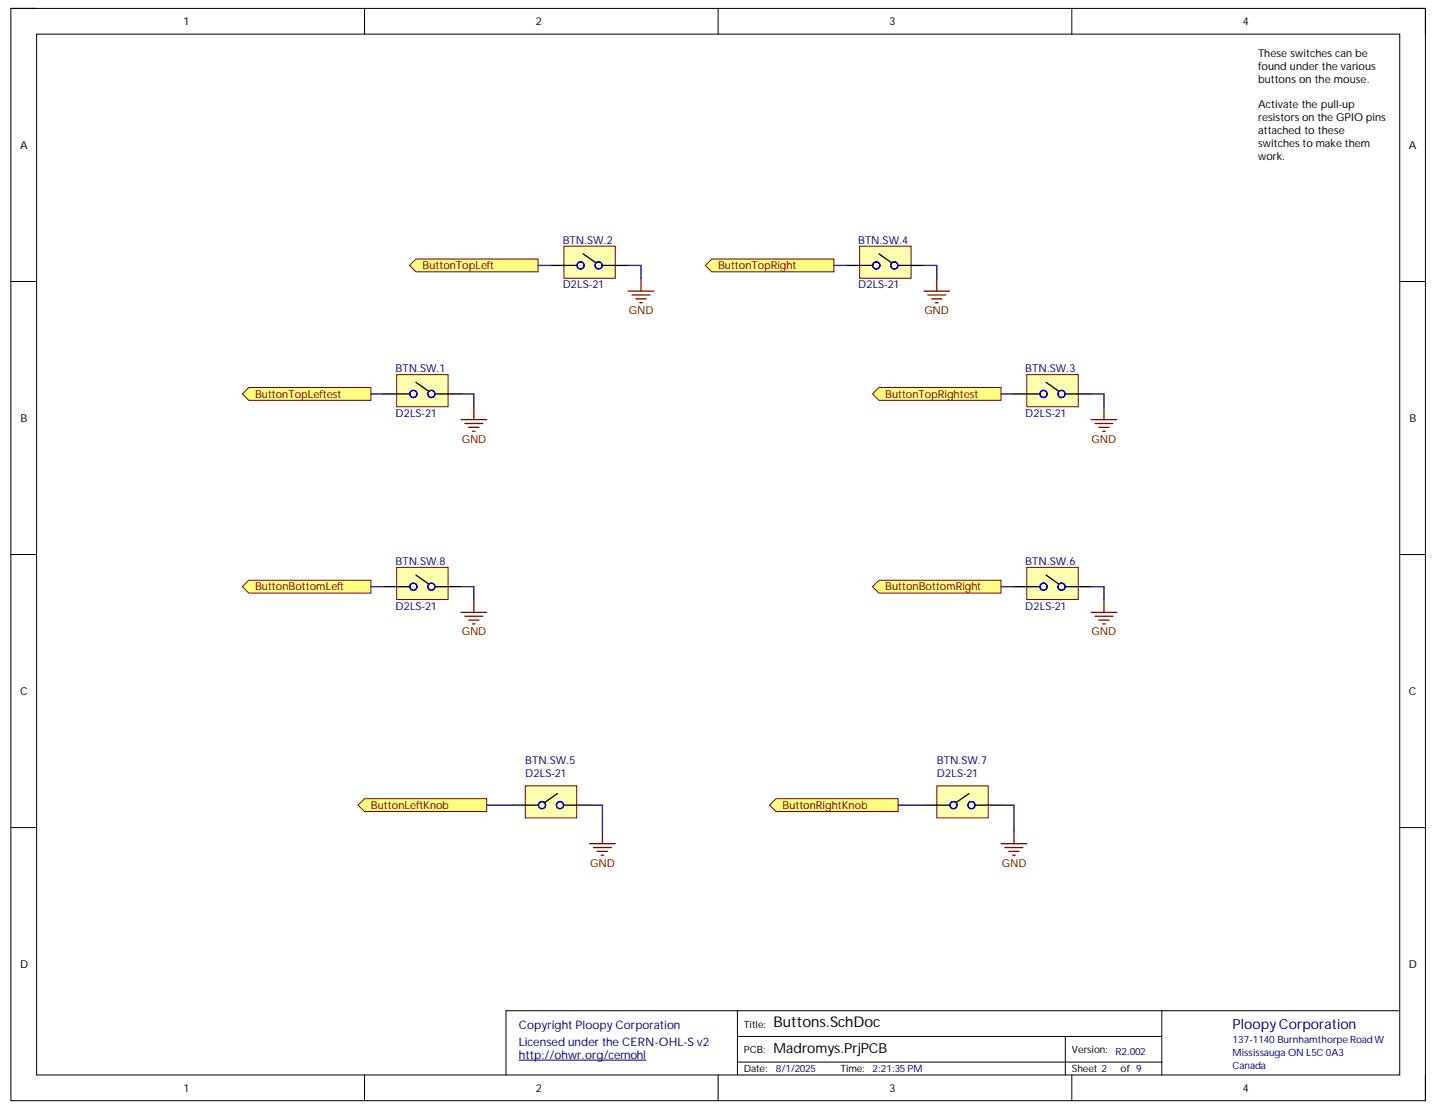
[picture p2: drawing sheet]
<svg xmlns="http://www.w3.org/2000/svg" width="279mm" height="216mm" viewBox="0 0 279 216" stroke-linecap="round" stroke-linejoin="round" font-family="sans-serif">
<path d="M2.1 1.6h275v212.5h-275z" fill="none" stroke="#000" stroke-width=".19"/>
<path d="M7.1 6.6h265.1v202.5h-265.1z" fill-rule="evenodd" fill="#fff"/>
<g fill="none" stroke="#000" stroke-width=".19">
<path d="M2.1 1.6h5M7.1 6.6h265.1v202.5h-265.1zM70.9 1.6v5M139.6 1.6v5M208.4 1.6v5M272.2 1.6h4.9v5M2.1 54.8h5M272.2 54.8h4.9M2.1 107.9h5M272.2 107.9h4.9M2.1 161h5M272.2 161h4.9"/>
<path d="M143.4 196.6v12.5M225.9 196.6v12.5M272.2 196.6h-173.8v12.5M70.9 209.1v5M139.6 209.1v5M143.4 201.6h82.5M143.4 206.6h82.5M207.1 201.6v7.5M208.4 209.1v5M277.1 209.1v5"/>
</g>
<path d="M100.9 206.2h24.7" fill="none" stroke="#000080" stroke-width=".19"/>
<path d="M77.1 72.9h10v6.2h-10z" fill-rule="evenodd" fill="#ffffb0"/>
<path d="M77.1 72.9h10v6.2h-10z" fill="none" stroke="#800000" stroke-width=".19"/>
<path d="M74.6 76.6h5M80.9 74.4l2.5 1.7M84.6 76.6h5" fill="none" stroke="#000" stroke-width=".25"/>
<g fill="none" stroke="#00f" stroke-width=".25">
<circle cx="80.4" cy="76.6" r=".69"/>
<circle cx="83.9" cy="76.6" r=".69"/>
</g>
<path d="M109.6 47.9h10v6.2h-10z" fill-rule="evenodd" fill="#ffffb0"/>
<path d="M109.6 47.9h10v6.2h-10z" fill="none" stroke="#800000" stroke-width=".19"/>
<path d="M107.1 51.6h5M113.4 49.4l2.5 1.7M117.1 51.6h5" fill="none" stroke="#000" stroke-width=".25"/>
<g fill="none" stroke="#00f" stroke-width=".25">
<circle cx="112.9" cy="51.6" r=".69"/>
<circle cx="116.4" cy="51.6" r=".69"/>
</g>
<path d="M244.6 9.1h25v50h-25z" fill-rule="evenodd" fill="#fff"/>
<path d="M244.6 9.1h25v50h-25z" fill="none" stroke="#fff" stroke-width=".19"/>
<path d="M122.1 56.6h5M122.9 57.4h3.5M123.6 58.1h2M124.4 58.9h.5M124.6 54.1v2.5M92.1 79.1v2.5M89.6 81.6h5M90.4 82.4h3.5M91.1 83.1h2M91.9 83.9h.5" fill="none" stroke="#800000" stroke-width=".25"/>
<path d="M199.6 110.4h10v6.2h-10z" fill-rule="evenodd" fill="#ffffb0"/>
<path d="M199.6 110.4h10v6.2h-10z" fill="none" stroke="#800000" stroke-width=".19"/>
<path d="M197.1 114.1h5M203.4 111.9l2.5 1.7M207.1 114.1h5" fill="none" stroke="#000" stroke-width=".25"/>
<g fill="none" stroke="#00f" stroke-width=".25">
<circle cx="202.9" cy="114.1" r=".69"/>
<circle cx="206.4" cy="114.1" r=".69"/>
</g>
<path d="M212.1 119.1h5M212.9 119.9h3.5M214.6 116.6v2.5M213.6 120.6h2M214.4 121.4h.5" fill="none" stroke="#800000" stroke-width=".25"/>
<path d="M77.1 110.4h10v6.2h-10z" fill-rule="evenodd" fill="#ffffb0"/>
<path d="M77.1 110.4h10v6.2h-10z" fill="none" stroke="#800000" stroke-width=".19"/>
<path d="M74.6 114.1h5M80.9 111.9l2.5 1.7M84.6 114.1h5" fill="none" stroke="#000" stroke-width=".25"/>
<g fill="none" stroke="#00f" stroke-width=".25">
<circle cx="80.4" cy="114.1" r=".69"/>
<circle cx="83.9" cy="114.1" r=".69"/>
</g>
<path d="M89.6 119.1h5M90.4 119.9h3.5M92.1 116.6v2.5M91.1 120.6h2M91.9 121.4h.5" fill="none" stroke="#800000" stroke-width=".25"/>
<path d="M199.6 72.9h10v6.2h-10z" fill-rule="evenodd" fill="#ffffb0"/>
<path d="M199.6 72.9h10v6.2h-10z" fill="none" stroke="#800000" stroke-width=".19"/>
<path d="M197.1 76.6h5M203.4 74.4l2.5 1.7M207.1 76.6h5" fill="none" stroke="#000" stroke-width=".25"/>
<g fill="none" stroke="#00f" stroke-width=".25">
<circle cx="202.9" cy="76.6" r=".69"/>
<circle cx="206.4" cy="76.6" r=".69"/>
</g>
<path d="M214.6 79.1v2.5M212.1 81.6h5M212.9 82.4h3.5M213.6 83.1h2M214.4 83.9h.5" fill="none" stroke="#800000" stroke-width=".25"/>
<path d="M167.1 47.9h10v6.2h-10z" fill-rule="evenodd" fill="#ffffb0"/>
<path d="M167.1 47.9h10v6.2h-10z" fill="none" stroke="#800000" stroke-width=".19"/>
<path d="M164.6 51.6h5M170.9 49.4l2.5 1.7M174.6 51.6h5" fill="none" stroke="#000" stroke-width=".25"/>
<g fill="none" stroke="#00f" stroke-width=".25">
<circle cx="170.4" cy="51.6" r=".69"/>
<circle cx="173.9" cy="51.6" r=".69"/>
</g>
<path d="M179.6 56.6h5M180.4 57.4h3.5M181.1 58.1h2M181.9 58.9h.5M182.1 54.1v2.5" fill="none" stroke="#800000" stroke-width=".25"/>
<path d="M169.6 114.1l1.3-1.2h23.7v2.5h-23.7z" fill-rule="evenodd" fill="#ffff80"/>
<path d="M169.6 114.1l1.3-1.2h23.7v2.5h-23.7z" fill="none" stroke="#800000" stroke-width=".19"/>
<path d="M47.1 114.1l1.3-1.2h23.7v2.5h-23.7z" fill-rule="evenodd" fill="#ffff80"/>
<path d="M47.1 114.1l1.3-1.2h23.7v2.5h-23.7z" fill="none" stroke="#800000" stroke-width=".19"/>
<path d="M137.1 51.6l1.3-1.2h23.7v2.5h-23.7z" fill-rule="evenodd" fill="#ffff80"/>
<path d="M137.1 51.6l1.3-1.2h23.7v2.5h-23.7z" fill="none" stroke="#800000" stroke-width=".19"/>
<path d="M169.6 76.6l1.3-1.2h23.7v2.5h-23.7z" fill-rule="evenodd" fill="#ffff80"/>
<path d="M169.6 76.6l1.3-1.2h23.7v2.5h-23.7z" fill="none" stroke="#800000" stroke-width=".19"/>
<path d="M79.6 51.6l1.3-1.2h23.7v2.5h-23.7z" fill-rule="evenodd" fill="#ffff80"/>
<path d="M79.6 51.6l1.3-1.2h23.7v2.5h-23.7z" fill="none" stroke="#800000" stroke-width=".19"/>
<path d="M47.1 76.6l1.3-1.2h23.7v2.5h-23.7z" fill-rule="evenodd" fill="#ffff80"/>
<path d="M47.1 76.6l1.3-1.2h23.7v2.5h-23.7z" fill="none" stroke="#800000" stroke-width=".19"/>
<path d="M114.6 164.1h5M115.4 164.8h3.5M116.1 165.6h2M116.9 166.3h.5M117.1 161.6v2.5" fill="none" stroke="#800000" stroke-width=".25"/>
<path d="M70.9 155.3h23.7v2.5h-23.7l-1.3-1.2z" fill-rule="evenodd" fill="#ffff80"/>
<path d="M70.9 155.3h23.7v2.5h-23.7l-1.3-1.2z" fill="none" stroke="#800000" stroke-width=".19"/>
<path d="M194.6 164.1h5M195.4 164.9h3.5M196.1 165.6h2M196.9 166.3h.5M197.1 161.6v2.5" fill="none" stroke="#800000" stroke-width=".25"/>
<path d="M149.6 156.6l1.3-1.3h23.7v2.6h-23.7z" fill-rule="evenodd" fill="#ffff80"/>
<path d="M149.6 156.6l1.3-1.3h23.7v2.6h-23.7z" fill="none" stroke="#800000" stroke-width=".19"/>
<path d="M102.1 152.8h10v6.3h-10z" fill-rule="evenodd" fill="#ffffb0"/>
<path d="M102.1 152.8h10v6.3h-10z" fill="none" stroke="#800000" stroke-width=".19"/>
<path d="M99.6 156.6h5M108.4 154.3l-2.5 1.8M109.6 156.6h5" fill="none" stroke="#000" stroke-width=".25"/>
<g fill="none" stroke="#00f" stroke-width=".25">
<circle cx="105.4" cy="156.6" r=".69"/>
<circle cx="108.9" cy="156.6" r=".69"/>
</g>
<path d="M182.1 152.9h10v6.2h-10z" fill-rule="evenodd" fill="#ffffb0"/>
<path d="M182.1 152.9h10v6.2h-10z" fill="none" stroke="#800000" stroke-width=".19"/>
<path d="M179.6 156.6h5M188.4 154.4l-2.5 1.7M189.6 156.6h5" fill="none" stroke="#000" stroke-width=".25"/>
<g fill="none" stroke="#00f" stroke-width=".25">
<circle cx="185.4" cy="156.6" r=".69"/>
<circle cx="188.9" cy="156.6" r=".69"/>
</g>
<g fill="none" stroke="#000080" stroke-width=".25">
<path d="M104.6 51.6h2.5M122.1 51.6h2.5v2.5M162.1 51.6h2.5M179.6 51.6h2.5v2.5M72.1 76.6h2.5M89.6 76.6h2.5v2.5M194.6 76.6h2.5M212.1 76.6h2.5v2.5M72.1 114.1h2.5M89.6 114.1h2.5v2.5M194.6 114.1h2.5M212.1 114.1h2.5v2.5"/>
<path d="M94.6 156.6h5M114.6 156.6h2.5v5M174.6 156.6h5M194.6 156.6h2.5v5"/>
</g>
<text font-size="2.9" x="150.4" y="199.8">Buttons.SchDoc</text>
<text font-size="2.7" fill="#000080" x="239.6" y="200">PloopyCorporation</text>
<text font-size="2.7" x="150.4" y="204.8">Madromys.PrjPCB</text>
<g font-size="2.3" fill="#000080">
<text x="100.9" y="200.2">Copyright Ploopy Corporation</text>
<text x="100.9" y="203.4">Licensed under the CERN-OHL-S v2</text>
<text x="100.9" y="206">http://ohwr.org/cernohl</text>
</g>
<g font-size="2.1">
<text x="35.7" y="4.8">1</text>
<text x="104.2" y="4.8">2</text>
<text x="173" y="4.8">3</text>
<text x="241.7" y="4.8">4</text>
<text x="244.6" y="11.1">These switches can be</text>
<text x="244.6" y="13.6">found under the various</text>
<text x="244.6" y="16.1">buttons on the mouse.</text>
<text x="244.6" y="21.1">Activate the pull-up</text>
<text x="244.6" y="23.6">resistors on the GPIO pins</text>
<text x="3.9" y="28.9">A</text>
<text x="244.6" y="26.1">attached to these</text>
<text x="244.6" y="28.6">switches to make them</text>
<text x="273.9" y="28.9">A</text>
<text x="244.6" y="31.1">work.</text>
<text x="4" y="82.1">B</text>
<text x="274.1" y="82.1">B</text>
<text x="3.9" y="135.2">C</text>
<text x="273.9" y="135.2">C</text>
<text x="3.9" y="188.2">D</text>
<text x="273.9" y="188.2">D</text>
<text x="35.7" y="212.3">1</text>
<text x="104.2" y="212.3">2</text>
<text x="173" y="212.3">3</text>
<text x="241.7" y="212.3">4</text>
</g>
<g font-size="2.1" fill="#000080">
<text x="109.4" y="47.4">BTN.SW.2</text>
<text x="166.9" y="47.4">BTN.SW.4</text>
<text x="109.4" y="56.1">D2LS-21</text>
<text x="166.9" y="56.1">D2LS-21</text>
<text x="76.9" y="72.3">BTN.SW.1</text>
<text x="199.4" y="72.3">BTN.SW.3</text>
<text x="76.9" y="81.1">D2LS-21</text>
<text x="199.4" y="81.1">D2LS-21</text>
<text x="76.9" y="109.8">BTN.SW.8</text>
<text x="199.4" y="109.8">BTN.SW.6</text>
<text x="76.9" y="118.6">D2LS-21</text>
<text x="199.4" y="118.6">D2LS-21</text>
<text x="102.1" y="148.5">BTN.SW.5</text>
<text x="182.2" y="148.5">BTN.SW.7</text>
<text x="102.1" y="151.1">D2LS-21</text>
<text x="182.2" y="151.1">D2LS-21</text>
</g>
<g font-size="2.1" fill="#800000">
<text x="82.2" y="52.4">ButtonTopLeft</text>
<text x="139.6" y="52.4">ButtonTopRight</text>
<text x="122.3" y="61.1">GND</text>
<text x="179.7" y="61.1">GND</text>
<text x="49.6" y="77.3">ButtonTopLeftest</text>
<text x="172.1" y="77.3">ButtonTopRightest</text>
<text x="89.8" y="86.1">GND</text>
<text x="212.2" y="86.1">GND</text>
<text x="49.6" y="114.8">ButtonBottomLeft</text>
<text x="172.1" y="114.8">ButtonBottomRight</text>
<text x="89.8" y="123.6">GND</text>
<text x="212.2" y="123.6">GND</text>
<text x="72.1" y="157.3">ButtonLeftKnob</text>
<text x="152.1" y="157.3">ButtonRightKnob</text>
<text x="114.7" y="168.6">GND</text>
<text x="194.8" y="168.6">GND</text>
</g>
<g font-size="1.9">
<text x="144.6" y="199.9">Title:</text>
<text x="144.6" y="208.6">Date:</text>
<text x="144.6" y="204.9">PCB:</text>
<text x="163.4" y="208.6">Time:</text>
<text x="208.4" y="204.9">Version:</text>
<text x="208.4" y="208.6">Sheet 2</text>
<text x="217.9" y="208.6">of 9</text>
</g>
<g font-size="1.9" fill="#000080">
<text x="239.6" y="202.8">137-1140 Burnhamthorpe Road W</text>
<text x="150.9" y="208.6">8/1/2025</text>
<text x="169.7" y="208.6">2:21:35 PM</text>
<text x="216.9" y="205.1">R2.002</text>
<text x="239.6" y="205.4">Mississauga ON L5C 0A3</text>
<text x="239.6" y="207.8">Canada</text>
</g>
</svg>
